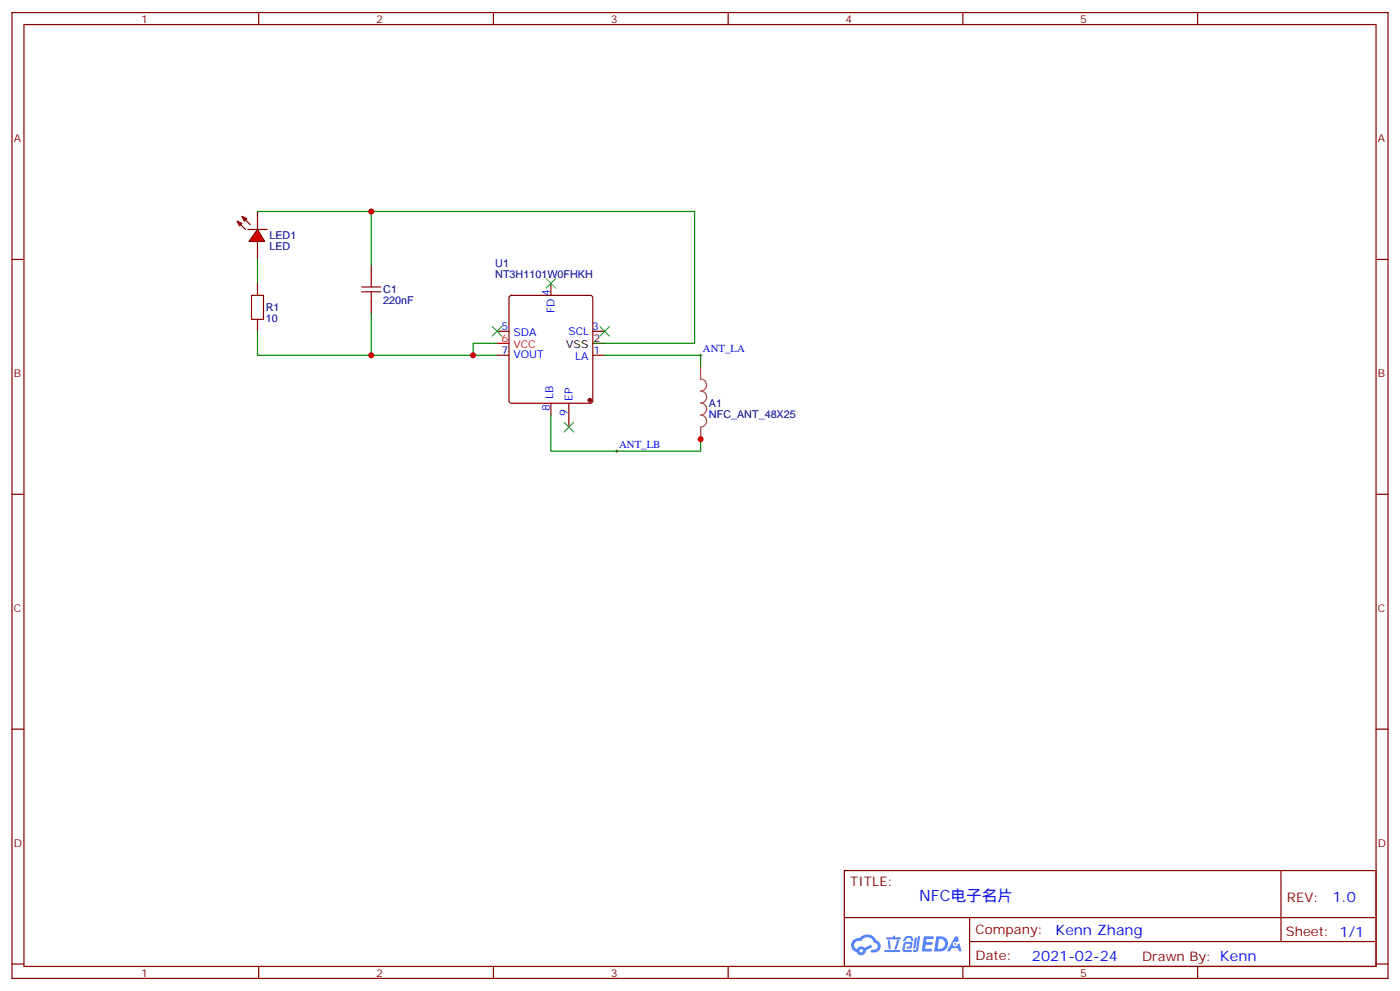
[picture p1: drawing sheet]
<svg xmlns="http://www.w3.org/2000/svg" width="412mm" height="292mm" viewBox="0 0 412 292" stroke-linecap="round" stroke-linejoin="round" font-family="sans-serif">
<g fill="none" stroke="#870000" stroke-width=".35">
<path d="M3.5 3.7h405.4v284.3h-405.4zM7.1 7.2h398.2v277.3h-398.2zM76.2 3.7v3.5M145.3 3.7v3.5M214.5 3.7v3.5M283.6 3.7v3.5M352.8 3.7v3.5M3.5 76.4h3.6M405.3 76.4h3.6M3.5 145.5h3.6M405.3 145.5h3.6M3.5 214.7h3.6"/>
<path d="M405.3 214.7h3.6M248.7 256.3h156.6v28.2h-156.6zM377.3 256.3v20.9M248.7 270.1h156.5M285.6 277.2h119.6M285.6 270.1v14.2M3.5 283.8h3.6M76.2 284.5v3.5M145.3 284.5v3.5M214.5 284.5v3.5M283.6 284.5v3.5M352.8 284.5v3.5"/>
<path d="M405.3 283.8h3.6"/>
</g>
<g fill="#5487ff">
<path d="M272.1 275.6h2.6l.3 .2-.1 .6h-2l-.1 1h1.6l.4 .4-.4 .3h-1.7l-.2 1.2 1.8 .1 .3 .3-.2 .4h-2.9z"/>
<path d="M281.4 275.7h.7l.4 1.3-.7 .3a.74 .74 0 0 0-1.1 .3 .74 .74 0 0 0 .5 1.1 .74 .74 0 0 0 .9-.7l.5-.3 .7 2.4h-.9l-.2-1h-1.9l-.5 1h-.9z"/>
<path d="M269.5 276.1h.6l-.4 2.9a.31 .31 0 0 1-.3 .3 .31 .31 0 0 1-.3-.3z"/>
<path d="M270.4 275.6h.6l-.5 4a.89 .89 0 0 1-.7 .7 .89 .89 0 0 1-.9-.3l1-.5z"/>
<path d="M266.8 275.8l.6-.2 1.2 .1 .5 1.3-.6 .1-.4-.9-1 .1a.95 .95 0 0 1-1 .8l-.1-.2z"/>
<path d="M266.4 277.5l1.8-.2a1.04 1.04 0 0 1 .6 1.1 1.04 1.04 0 0 1-.8 .9h-.7a.29 .29 0 0 1-.3-.4 .29 .29 0 0 1 .3-.2h.7l.2-.8h-1.4l-.4 1.7 1.9 .1a.29 .29 0 0 1 .3 .3 .29 .29 0 0 1-.3 .3h-2l-.4-.3 .2-2.1z"/>
<path d="M260.5 279.7h4.4a.3 .3 0 0 1 .3 .3 .3 .3 0 0 1-.3 .3h-4.3z"/>
<path d="M264.3 276.8h.6l-.5 1.6a1.02 1.02 0 0 1-.7 1.2l-.2-.3z"/>
<path d="M261.5 276.8h.6l.3 2.4-.3 .3-.3-.2z"/>
<path d="M261.1 276h1.9l.2-.5h.5l-.1 .5h1.5a.29 .29 0 0 1 .3 .3 .29 .29 0 0 1-.3 .3h-3.9z"/>
<path d="M275.8 275.6l-.6 4.5h1.4a2.27 2.27 0 0 0 2.7-2.3 2.27 2.27 0 0 0-2.7-2.2zM276.6 276.4a1.5 1.5 0 0 1 1.8 1.6 1.5 1.5 0 0 1-1.9 1.3h-.3z"/>
<path d="M251.4 276.8a2.09 2.09 0 0 0 1 3.5 1.37 1.37 0 0 0 1.5 .9 1.37 1.37 0 0 0 1.1-1.4l2-1-.5-.7-1.8 1a1.4 1.4 0 0 0-2.3 .4 1.32 1.32 0 0 1-.6-1.9 1.32 1.32 0 0 1 1.9-.4 2.02 2.02 0 0 1 2-1.3 2.02 2.02 0 0 1 1.8 1.6 1.09 1.09 0 0 1 1.1 1.4 1.09 1.09 0 0 1-1.6 .7 .41 .41 0 0 0-.5 .3 .41 .41 0 0 0 .4 .5 1.89 1.89 0 0 0 2.4-1.2 1.89 1.89 0 0 0-1.2-2.4 2.98 2.98 0 0 0-5-.6l-1 .1zM253.2 279.9a.52 .52 0 0 1 1 0 .52 .52 0 0 1-1 0z"/>
<circle cx="281.4" cy="277.9" r=".28"/>
</g>
<path d="M74.1 87h3.5v7h-3.5zM106.5 85.9h5.7M106.5 84.5h5.7M109.4 81.7v2.8M109.4 85.9v2.8" fill="none" stroke="#a10000" stroke-width=".35"/>
<path d="M109.4 78.1v3.6M75.8 83.4v3.6M75.8 94v3.5M109.4 88.7v3.6" fill="none" stroke="#870000" stroke-width=".35"/>
<g fill="#f00" stroke="#870000" stroke-width=".35">
<path d="M75.8 67.6l2.2 3.5h-4.6z"/>
<path d="M73 67.6h5.7z"/>
</g>
<g fill="#870000" stroke="#870000" stroke-width=".35">
<path d="M70.9 66.1l1.4 1.5z"/>
<path d="M72.3 64.7l1.4 1.4z"/>
</g>
<g fill="#f00" stroke="#870000" stroke-width=".35">
<path d="M69.8 65.1l1.5 .7-.7 .7z"/>
<path d="M71.3 63.7l1.4 .7-.7 .7z"/>
</g>
<path d="M75.8 62.3v5.3M75.8 71.1v5.3M146.4 97.5h3.5M150.2 87.2l.4-.2h23.3l.5 .2 .2 .5v30.3l-.2 .5-.5 .2h-23.3l-.5-.2-.2-.5v-30.3zM162.3 83.4v3.6M174.6 97.5h3.6M146.4 104.6h3.5M162.3 118.7v3.5M167.6 118.7v7.1M174.6 104.6h3.6" fill="none" stroke="#870000" stroke-width=".35"/>
<circle cx="173.7" cy="117.8" r=".53" fill="#870000" stroke="#870000" stroke-width=".35"/>
<path d="M174.6 101.1h3.6" fill="none" stroke="#000" stroke-width=".35"/>
<path d="M146.4 101.1h3.5" fill="none" stroke="#f00" stroke-width=".35"/>
<path d="M75.8 62.3h128.8v38.8h-26.4M75.8 76.4v7M109.4 62.3v15.8M75.8 97.5v7.1h63.5M109.4 92.3v12.3M146.4 101.1h-7.1v3.5h7.1M178.2 104.6h28.2v3.5M162.3 122.2v10.6h44.1v-3.5" fill="none" stroke="#008700" stroke-width=".35"/>
<path d="M145 96.1l2.8 2.9M147.8 96.1l-2.8 2.9M160.9 82l2.8 2.8M163.7 82l-2.8 2.8M176.7 96.1l2.9 2.9M179.6 96.1l-2.9 2.9M166.2 124.4l2.8 2.8M169 124.4l-2.8 2.8" fill="none" stroke="#3c3" stroke-width=".35"/>
<path d="M206.4 108.1v3.5a1.76 1.76 0 0 1 1.7 1.8 1.76 1.76 0 0 1-1.7 1.7 1.76 1.76 0 0 1 1.7 1.8 1.76 1.76 0 0 1-1.7 1.8 1.76 1.76 0 0 1 1.7 1.7 1.76 1.76 0 0 1-1.7 1.8 1.76 1.76 0 0 1 1.7 1.7 1.76 1.76 0 0 1-1.7 1.8M206.4 125.8v3.5" fill="none" stroke="#a64a4a" stroke-width=".35"/>
<path d="M206 104.6h.7M206.4 104.2v.8M181.3 132.8h.7M181.7 132.5v.7" fill="none" stroke="#000" stroke-width=".29"/>
<g fill="#c00">
<circle cx="139.3" cy="104.6" r=".88"/>
<circle cx="109.4" cy="62.3" r=".88"/>
<circle cx="109.4" cy="104.6" r=".88"/>
<circle cx="206.4" cy="129.3" r=".88"/>
</g>
<text font-size="4.6" fill="#00f" x="270.8" y="265.3">NFC电子名片</text>
<g font-size="4.2" fill="#00f">
<text x="392.5" y="265.6">1.0</text>
<text x="310.9" y="275.1">Kenn Zhang</text>
<text x="304" y="282.9">2021-02-24</text>
</g>
<g font-size="3.9" fill="#800">
<text x="250.5" y="260.9">TITLE:</text>
<text x="379.1" y="265.6">REV:</text>
<text x="287.4" y="275.1">Company:</text>
<text x="378.7" y="275.7">Sheet: 1/1</text>
<text x="287.4" y="282.8">Date:</text>
<text x="336.4" y="282.8">Drawn By: Kenn</text>
</g>
<g font-size="3.2" fill="#800">
<text x="41.6" y="6.7">1</text>
<text x="110.8" y="6.7">2</text>
<text x="179.9" y="6.7">3</text>
<text x="249.1" y="6.7">4</text>
<text x="318.2" y="6.7">5</text>
<text x="4.1" y="41.8">A</text>
<text x="405.9" y="41.8">A</text>
<text x="4.1" y="110.9">B</text>
<text x="405.9" y="110.9">B</text>
<text x="4.1" y="180.1">C</text>
<text x="405.9" y="180.1">C</text>
<text x="4.1" y="249.2">D</text>
<text x="405.9" y="249.2">D</text>
<text x="41.6" y="287.5">1</text>
<text x="110.8" y="287.5">2</text>
<text x="179.9" y="287.5">3</text>
<text x="249.1" y="287.5">4</text>
<text x="318.2" y="287.5">5</text>
</g>
<g font-size="3.2" fill="#000080">
<text x="79.4" y="70.5">LED1</text>
<text x="79.4" y="73.6">LED</text>
<text x="145.9" y="81.9">NT3H1101W0FHKH</text>
<text x="145.9" y="78.7">U1</text>
<text x="112.9" y="89.5">220nF</text>
<text x="112.9" y="86.3">C1</text>
<text x="78.3" y="94.8">10</text>
<text x="78.3" y="91.6">R1</text>
<text x="208.8" y="119.8">A1</text>
<text x="208.8" y="123">NFC_ANT_48X25</text>
</g>
<g font-size="3.2" fill="#00f">
<text x="161.9" y="87.1" transform="rotate(-90 161.9 87.1)">4</text>
<text x="163.3" y="92.3" transform="rotate(-90 163.3 92.3)">FD</text>
<text x="147.7" y="97.2">5</text>
<text x="151.2" y="99">SDA</text>
<text x="167.4" y="98.6">SCL</text>
<text x="174.4" y="97.2">3</text>
<text x="147.7" y="104.2">7</text>
<text x="151.2" y="105.3">VOUT</text>
<text x="169.4" y="106">LA</text>
<text x="174.8" y="104.2">1</text>
<text x="207.1" y="103.7">ANT_LA</text>
<text x="163" y="117.4" transform="rotate(-90 163 117.4)">LB</text>
<text x="168.6" y="118" transform="rotate(-90 168.6 118)">EP</text>
<text x="161.9" y="120.9" transform="rotate(-90 161.9 120.9)">8</text>
<text x="167.2" y="122.5" transform="rotate(-90 167.2 122.5)">9</text>
<text x="182.4" y="131.9">ANT_LB</text>
</g>
<g font-size="3.2" fill="#f00">
<text x="147.7" y="100.7">6</text>
<text x="151.2" y="102.5">VCC</text>
</g>
<g font-size="3.2">
<text x="174.8" y="100.7">2</text>
<text x="166.8" y="102.5">VSS</text>
</g>
</svg>
